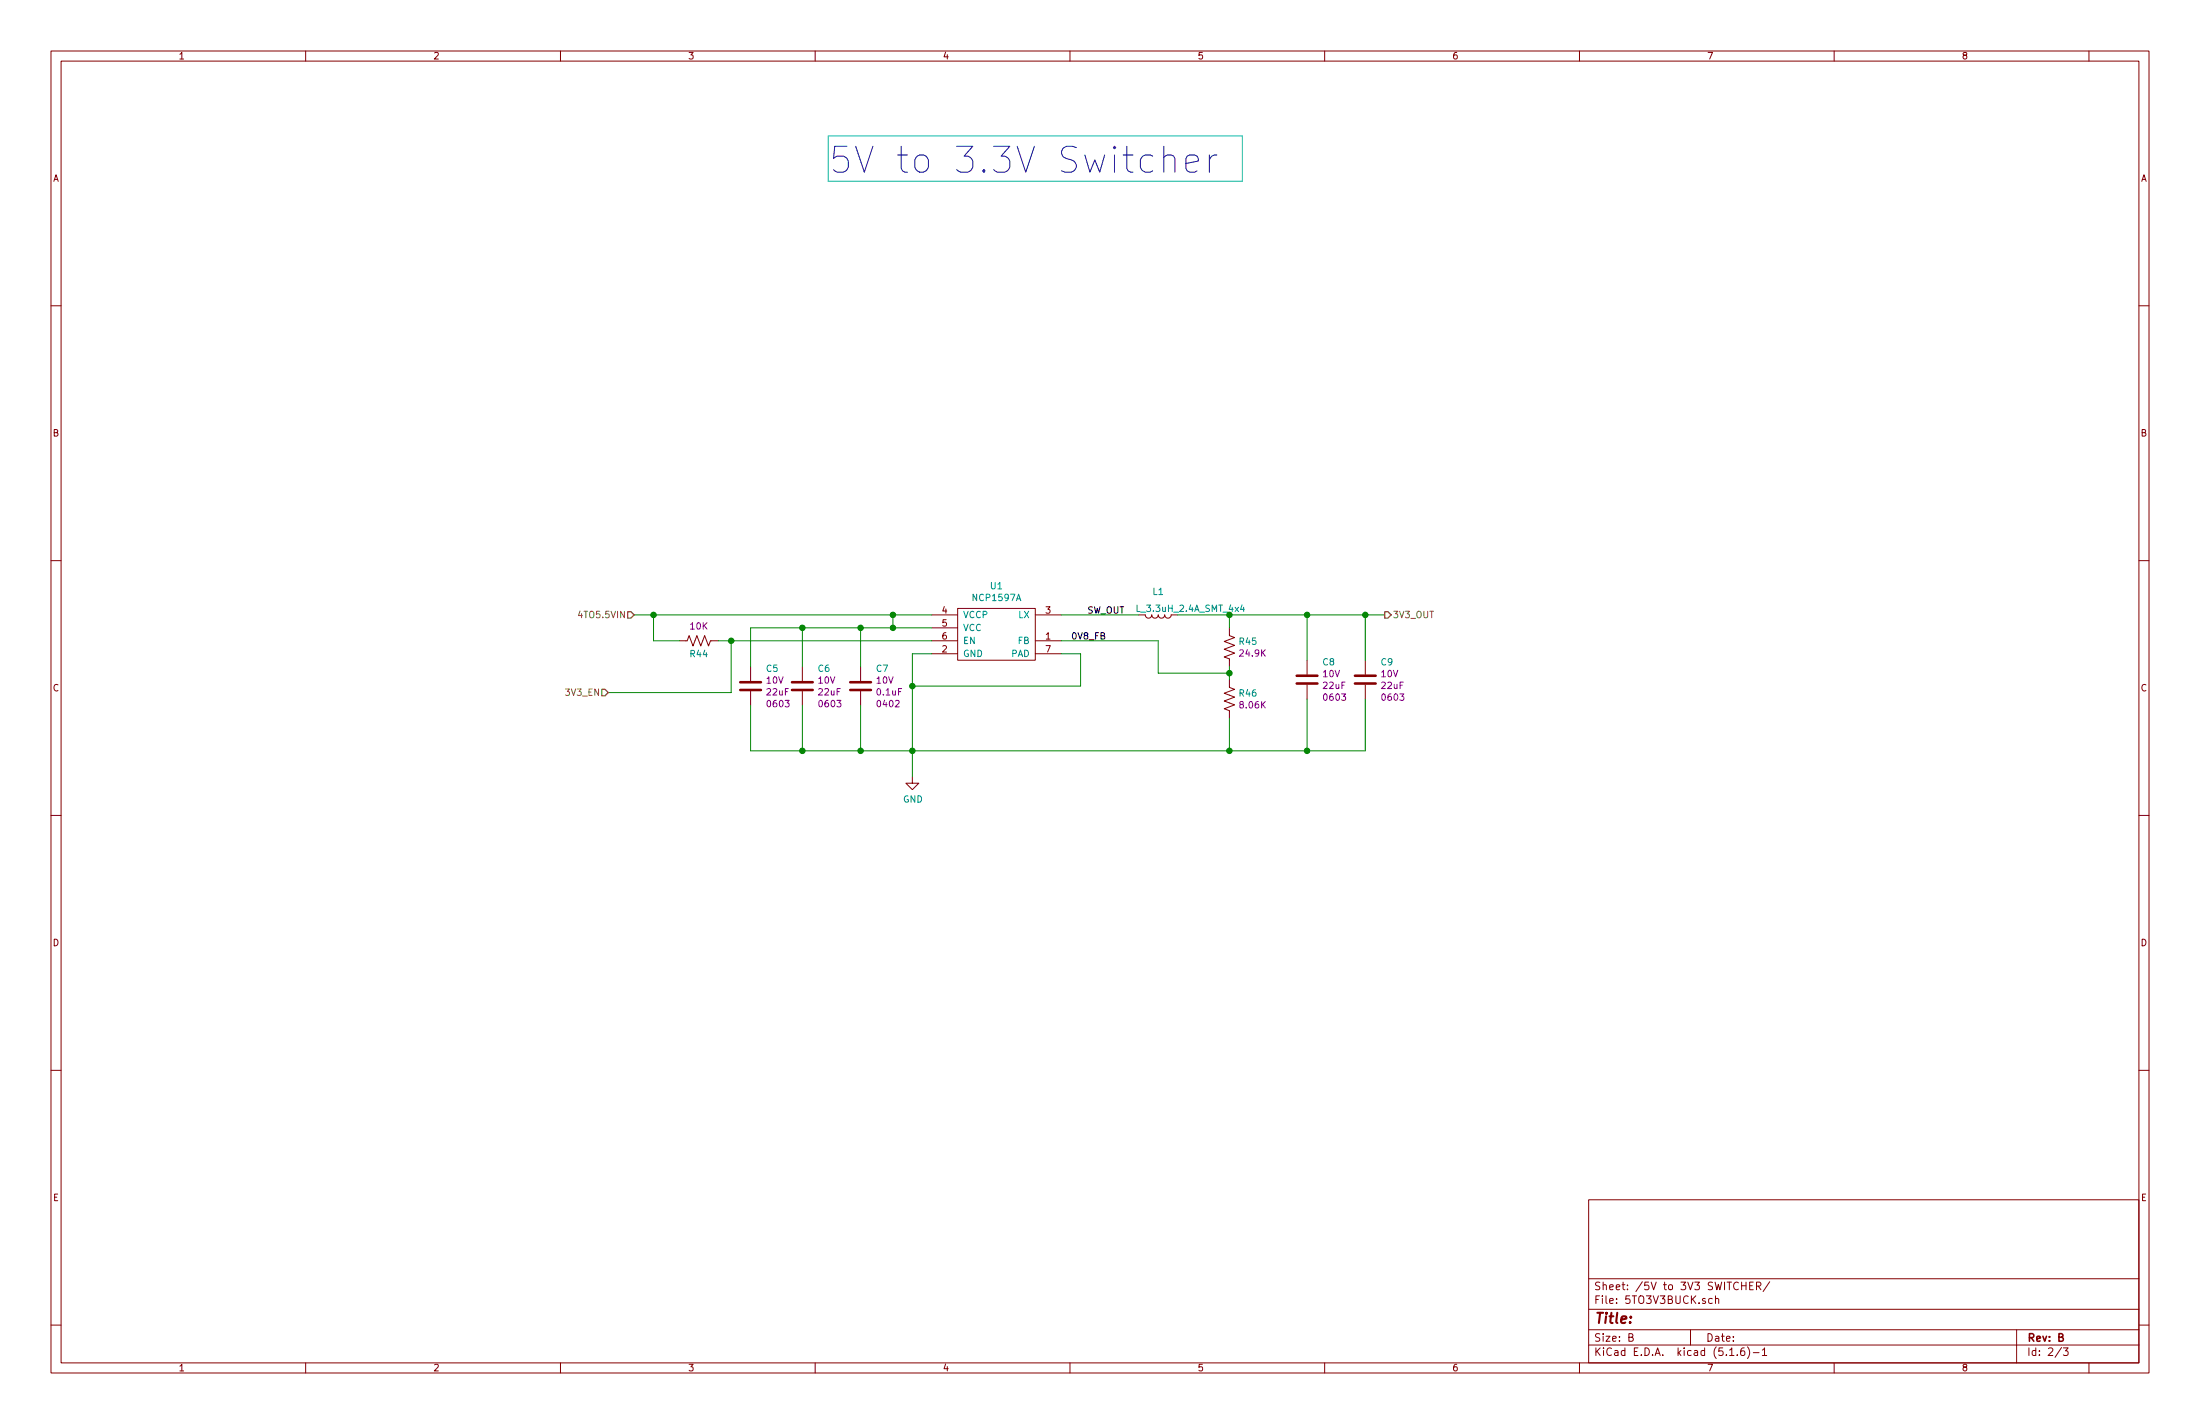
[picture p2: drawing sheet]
EESchema Schematic File Version 4
EELAYER 30 0
EELAYER END
$Descr B 17000 11000
encoding utf-8
Sheet 2 3
Title ""
Date ""
Rev "B"
Comp ""
Comment1 ""
Comment2 ""
Comment3 ""
Comment4 ""
$EndDescr
$Comp
L SLJ_POWER:NCP1597A U1
U 1 1
P 7700 4850
AR Path="/5E499ED1" Ref="U1"  Part="1" 
AR Path="/5E498E5A/5E499ED1" Ref="U1"  Part="1" 
F 0 "U1" H 7700 5175 50  0000 C CNN
F 1 "NCP1597A" H 7700 5084 50  0000 C CNN
F 2 "Housings_DFN_QFN:DFN-6-1EP_3x3mm_Pitch0.95mm" H 7700 4450 50  0001 C CNN
F 3 "https://www.onsemi.com/pub/Collateral/NCP1597-D.PDF" H 7700 4850 50  0001 C CNN
F 4 "ON Semiconductor" H 7700 4450 50  0001 C CNN "MF"
F 5 "NCP1597AMNTWG" H 7700 4350 50  0001 C CNN "PN"
	1    7700 4850
	1    0    0    -1  
$EndComp
Wire Wire Line
	7200 4750 6900 4750
$Comp
L SLJ_INDUCTOR:L_3.3uH_2.4A_SMT_4x4 L1
U 1 1
P 8950 4750
AR Path="/5E49FF50" Ref="L1"  Part="1" 
AR Path="/5E498E5A/5E49FF50" Ref="L1"  Part="1" 
F 0 "L1" V 8769 4750 50  0000 C CNN
F 1 "L_3.3uH_2.4A_SMT_4x4" V 8900 5000 50  0000 C CNN
F 2 "SLJ_SMT:Inductor_Abracon_ASPI-4030" H 8950 4750 50  0001 C CNN
F 3 "https://abracon.com/Magnetics/power/ASPI-4030S.pdf" H 8950 4750 50  0001 C CNN
F 4 "Abracon LLC" V 9150 4750 50  0001 C CNN "MF"
F 5 "ASPI-4030S-3R3M-T" V 9250 4650 50  0001 C CNN "PN"
	1    8950 4750
	0    1    1    0   
$EndComp
Wire Wire Line
	9100 4750 9500 4750
Wire Wire Line
	7200 5050 7050 5050
Wire Wire Line
	7050 5050 7050 5300
Wire Wire Line
	8200 5050 8350 5050
Wire Wire Line
	8350 5050 8350 5300
Wire Wire Line
	8350 5300 7050 5300
Connection ~ 7050 5300
Wire Wire Line
	7050 5300 7050 5800
$Comp
L power:GND #PWR0136
U 1 1
P 7050 6000
F 0 "#PWR0136" H 7050 5750 50  0001 C CNN
F 1 "GND" H 7055 5827 50  0000 C CNN
F 2 "" H 7050 6000 50  0001 C CNN
F 3 "" H 7050 6000 50  0001 C CNN
	1    7050 6000
	1    0    0    -1  
$EndComp
Text HLabel 4900 4750 0    50   Input ~ 0
4TO5.5VIN
Text HLabel 10700 4750 2    50   Output ~ 0
3V3_OUT
$Comp
L SLJ_Resistor_0402:R_24K9_1%_0402 R45
U 1 1
P 9500 5050
F 0 "R45" H 9568 5146 50  0000 L CNN
F 1 "R_24K9_1%_0402" H 9485 4457 50  0001 C CNN
F 2 "Resistor_SMD:R_0402_1005Metric" H 9474 4617 50  0001 C CNN
F 3 "~" H 9500 5100 50  0001 C CNN
F 4 "Yageo" H 9463 4389 50  0001 C CNN "MF"
F 5 "RC0402FR-0724K9L" H 9458 4526 50  0001 C CNN "PN"
F 6 "24.9K" H 9568 5055 50  0000 L CNN "Res_value"
F 7 "Stackpole Electronics Inc" H 9500 5050 50  0001 C CNN "MF2"
F 8 "RMCF0402FT24K9" H 9500 5050 50  0001 C CNN "PN2"
	1    9500 5050
	1    0    0    -1  
$EndComp
Wire Wire Line
	9500 4850 9500 4750
Connection ~ 9500 4750
Wire Wire Line
	9500 4750 10100 4750
Wire Wire Line
	9500 5150 9500 5200
Wire Wire Line
	9500 5550 9500 5800
Wire Wire Line
	9500 5800 7050 5800
Connection ~ 7050 5800
Wire Wire Line
	7050 5800 7050 6000
Wire Wire Line
	8200 4950 8950 4950
Wire Wire Line
	8950 4950 8950 5200
Wire Wire Line
	8950 5200 9500 5200
Connection ~ 9500 5200
Wire Wire Line
	9500 5200 9500 5250
Text Label 8550 4950 2    50   ~ 0
0V8_FB
Wire Wire Line
	10100 5100 10100 4750
Connection ~ 10100 4750
Wire Wire Line
	10100 4750 10550 4750
Wire Wire Line
	10100 5400 10100 5800
Wire Wire Line
	10100 5800 9500 5800
Connection ~ 9500 5800
Wire Wire Line
	10550 5400 10550 5800
Wire Wire Line
	10550 5800 10100 5800
Connection ~ 10100 5800
Wire Wire Line
	10550 5100 10550 4750
Connection ~ 10550 4750
Wire Wire Line
	10550 4750 10700 4750
$Comp
L SLJ_Capacitors_0603:C_0603_22UF_10V_X5R C6
U 1 1
P 6200 5350
AR Path="/5E4A46C9" Ref="C6"  Part="1" 
AR Path="/5E498E5A/5E4A46C9" Ref="C6"  Part="1" 
F 0 "C6" H 6315 5537 50  0000 L CNN
F 1 "C_0603_22UF_10V_X5R" H 6600 4900 50  0001 L CNN
F 2 "Capacitors_SMD:C_0603_1608Metric" H 6238 5250 50  0001 C CNN
F 3 "~" H 6200 5400 50  0001 C CNN
F 4 "Murata Electronics North America" H 7100 4700 50  0001 C CNN "MF"
F 5 "GRM188R61A226ME15D" H 7000 4800 50  0001 C CNN "PN"
F 6 "Samsung Electro-Mechanics" H 7000 4600 50  0001 C CNN "MF2"
F 7 "CL10A226MPCNUBE" H 6800 4500 50  0001 C CNN "PN2"
F 8 "10V" H 6315 5446 50  0000 L CNN "Voltage"
F 9 "20%" H 6500 5100 50  0001 C CNN "Tolerance"
F 10 "22uF" H 6315 5355 50  0000 L CNN "Cap_value"
F 11 "0603" H 6315 5264 50  0000 L CNN "Size"
	1    6200 5350
	1    0    0    -1  
$EndComp
Wire Wire Line
	6200 5150 6200 4850
Connection ~ 6200 4850
Wire Wire Line
	6200 5450 6200 5800
Wire Wire Line
	6200 4850 6650 4850
$Comp
L SLJ_Capacitors_0603:C_0603_22UF_10V_X5R C8
U 1 1
P 10100 5300
AR Path="/5E4A5587" Ref="C8"  Part="1" 
AR Path="/5E498E5A/5E4A5587" Ref="C8"  Part="1" 
F 0 "C8" H 10215 5487 50  0000 L CNN
F 1 "C_0603_22UF_10V_X5R" H 10500 4850 50  0001 L CNN
F 2 "Capacitors_SMD:C_0603_1608Metric" H 10138 5200 50  0001 C CNN
F 3 "~" H 10100 5350 50  0001 C CNN
F 4 "Murata Electronics North America" H 11000 4650 50  0001 C CNN "MF"
F 5 "GRM188R61A226ME15D" H 10900 4750 50  0001 C CNN "PN"
F 6 "Samsung Electro-Mechanics" H 10900 4550 50  0001 C CNN "MF2"
F 7 "CL10A226MPCNUBE" H 10700 4450 50  0001 C CNN "PN2"
F 8 "10V" H 10215 5396 50  0000 L CNN "Voltage"
F 9 "20%" H 10400 5050 50  0001 C CNN "Tolerance"
F 10 "22uF" H 10215 5305 50  0000 L CNN "Cap_value"
F 11 "0603" H 10215 5214 50  0000 L CNN "Size"
	1    10100 5300
	1    0    0    -1  
$EndComp
$Comp
L SLJ_Capacitors_0603:C_0603_22UF_10V_X5R C9
U 1 1
P 10550 5300
AR Path="/5E4A601E" Ref="C9"  Part="1" 
AR Path="/5E498E5A/5E4A601E" Ref="C9"  Part="1" 
F 0 "C9" H 10665 5487 50  0000 L CNN
F 1 "C_0603_22UF_10V_X5R" H 10950 4850 50  0001 L CNN
F 2 "Capacitors_SMD:C_0603_1608Metric" H 10588 5200 50  0001 C CNN
F 3 "~" H 10550 5350 50  0001 C CNN
F 4 "Murata Electronics North America" H 11450 4650 50  0001 C CNN "MF"
F 5 "GRM188R61A226ME15D" H 11350 4750 50  0001 C CNN "PN"
F 6 "Samsung Electro-Mechanics" H 11350 4550 50  0001 C CNN "MF2"
F 7 "CL10A226MPCNUBE" H 11150 4450 50  0001 C CNN "PN2"
F 8 "10V" H 10665 5396 50  0000 L CNN "Voltage"
F 9 "20%" H 10850 5050 50  0001 C CNN "Tolerance"
F 10 "22uF" H 10665 5305 50  0000 L CNN "Cap_value"
F 11 "0603" H 10665 5214 50  0000 L CNN "Size"
	1    10550 5300
	1    0    0    -1  
$EndComp
$Comp
L SLJ_Capacitors_0603:C_0603_22UF_10V_X5R C5
U 1 1
P 5800 5350
AR Path="/5E4A69EA" Ref="C5"  Part="1" 
AR Path="/5E498E5A/5E4A69EA" Ref="C5"  Part="1" 
F 0 "C5" H 5915 5537 50  0000 L CNN
F 1 "C_0603_22UF_10V_X5R" H 6200 4900 50  0001 L CNN
F 2 "Capacitors_SMD:C_0603_1608Metric" H 5838 5250 50  0001 C CNN
F 3 "~" H 5800 5400 50  0001 C CNN
F 4 "Murata Electronics North America" H 6700 4700 50  0001 C CNN "MF"
F 5 "GRM188R61A226ME15D" H 6600 4800 50  0001 C CNN "PN"
F 6 "Samsung Electro-Mechanics" H 6600 4600 50  0001 C CNN "MF2"
F 7 "CL10A226MPCNUBE" H 6400 4500 50  0001 C CNN "PN2"
F 8 "10V" H 5915 5446 50  0000 L CNN "Voltage"
F 9 "20%" H 6100 5100 50  0001 C CNN "Tolerance"
F 10 "22uF" H 5915 5355 50  0000 L CNN "Cap_value"
F 11 "0603" H 5915 5264 50  0000 L CNN "Size"
	1    5800 5350
	1    0    0    -1  
$EndComp
$Comp
L SLJ_Capacitor_0402:C_0402_0.1UF_10V_X5R C?
U 1 1
P 6650 5350
AR Path="/5E4A84E0" Ref="C?"  Part="1" 
AR Path="/5E498E5A/5E4A84E0" Ref="C7"  Part="1" 
F 0 "C7" H 6765 5537 50  0000 L CNN
F 1 "C_0402_0.1UF_10V_X5R" H 7050 4900 50  0001 L CNN
F 2 "Capacitors_SMD:C_0402_1005Metric" H 6688 5250 50  0001 C CNN
F 3 "~" H 6650 5400 50  0001 C CNN
F 4 "KEMET" H 7550 4700 50  0001 C CNN "MF"
F 5 "C0402C104M8PACTU" H 7450 4800 50  0001 C CNN "PN"
F 6 "Samsung Electro-Mechanics" H 7450 4600 50  0001 C CNN "MF2"
F 7 "CL05A104MP5NNNC" H 7250 4500 50  0001 C CNN "PN2"
F 8 "10V" H 6765 5446 50  0000 L CNN "Voltage"
F 9 "20%" H 6950 5100 50  0001 C CNN "Tolerance"
F 10 "0.1uF" H 6765 5355 50  0000 L CNN "Cap_value"
F 11 "0402" H 6765 5264 50  0000 L CNN "Size"
	1    6650 5350
	1    0    0    -1  
$EndComp
Wire Wire Line
	5800 5150 5800 4850
Wire Wire Line
	5800 4850 6200 4850
Wire Wire Line
	6650 5150 6650 4850
Connection ~ 6650 4850
Wire Wire Line
	6650 4850 6900 4850
Wire Wire Line
	6650 5450 6650 5800
Connection ~ 6650 5800
Wire Wire Line
	6650 5800 7050 5800
Wire Wire Line
	5800 5450 5800 5800
Wire Wire Line
	5800 5800 6200 5800
Connection ~ 6200 5800
Wire Wire Line
	6200 5800 6650 5800
Wire Wire Line
	6900 4850 6900 4750
Connection ~ 6900 4850
Wire Wire Line
	6900 4850 7200 4850
Connection ~ 6900 4750
Wire Wire Line
	6900 4750 5050 4750
$Comp
L SLJ_Resistor_0402:R_10K_1%_0402 R44
U 1 1
P 5350 4950
F 0 "R44" V 5450 5000 50  0000 C CNN
F 1 "R_10K_1%_0402" H 5335 4357 50  0001 C CNN
F 2 "Resistor_SMD:R_0402_1005Metric" H 5324 4517 50  0001 C CNN
F 3 "~" H 5350 5000 50  0001 C CNN
F 4 "Yageo" H 5313 4289 50  0001 C CNN "MF"
F 5 "AC0402FR-0710KL" H 5308 4426 50  0001 C CNN "PN"
F 6 "10K" V 5236 5000 50  0000 C CNN "Res_value"
F 7 "Stackpole Electronics Inc" H 5350 4950 50  0001 C CNN "MF2"
F 8 "RMCF0402FT10K0" H 5350 4950 50  0001 C CNN "PN2"
	1    5350 4950
	0    1    1    0   
$EndComp
Connection ~ 5050 4750
Wire Wire Line
	5050 4750 4900 4750
Wire Wire Line
	5050 4950 5250 4950
Wire Wire Line
	5050 4750 5050 4950
Wire Wire Line
	5550 4950 5650 4950
Text HLabel 4700 5350 0    50   Input ~ 0
3V3_EN
Wire Wire Line
	4700 5350 5650 5350
Wire Wire Line
	5650 5350 5650 4950
Connection ~ 5650 4950
Wire Wire Line
	5650 4950 7200 4950
Text Notes 6400 1350 0    200  ~ 0
5V to 3.3V Switcher
Wire Notes Line style solid rgb(0, 194, 194)
	6400 1050 6400 1400
Wire Notes Line style solid rgb(0, 194, 194)
	6400 1400 9600 1400
Wire Notes Line style solid rgb(0, 194, 194)
	9600 1400 9600 1050
Wire Notes Line style solid rgb(0, 194, 194)
	9600 1050 6400 1050
Text Label 8400 4750 0    50   ~ 0
SW_OUT
Wire Wire Line
	8200 4750 8800 4750
$Comp
L SLJ_Resistor_0402:R_8K06_1%_0402 R46
U 1 1
P 9500 5450
F 0 "R46" H 9568 5546 50  0000 L CNN
F 1 "R_8K06_1%_0402" H 9485 4857 50  0001 C CNN
F 2 "Resistor_SMD:R_0402_1005Metric" H 9474 5017 50  0001 C CNN
F 3 "~" H 9500 5500 50  0001 C CNN
F 4 "Yageo" H 9463 4789 50  0001 C CNN "MF"
F 5 "RC0402FR-078K06L" H 9458 4926 50  0001 C CNN "PN"
F 6 "8.06K" H 9568 5455 50  0000 L CNN "Res_value"
F 7 "Stackpole Electronics Inc" H 9500 5450 50  0001 C CNN "MF2"
F 8 "RMCF0402FT8K06" H 9500 5450 50  0001 C CNN "PN2"
	1    9500 5450
	1    0    0    -1  
$EndComp
$EndSCHEMATC
